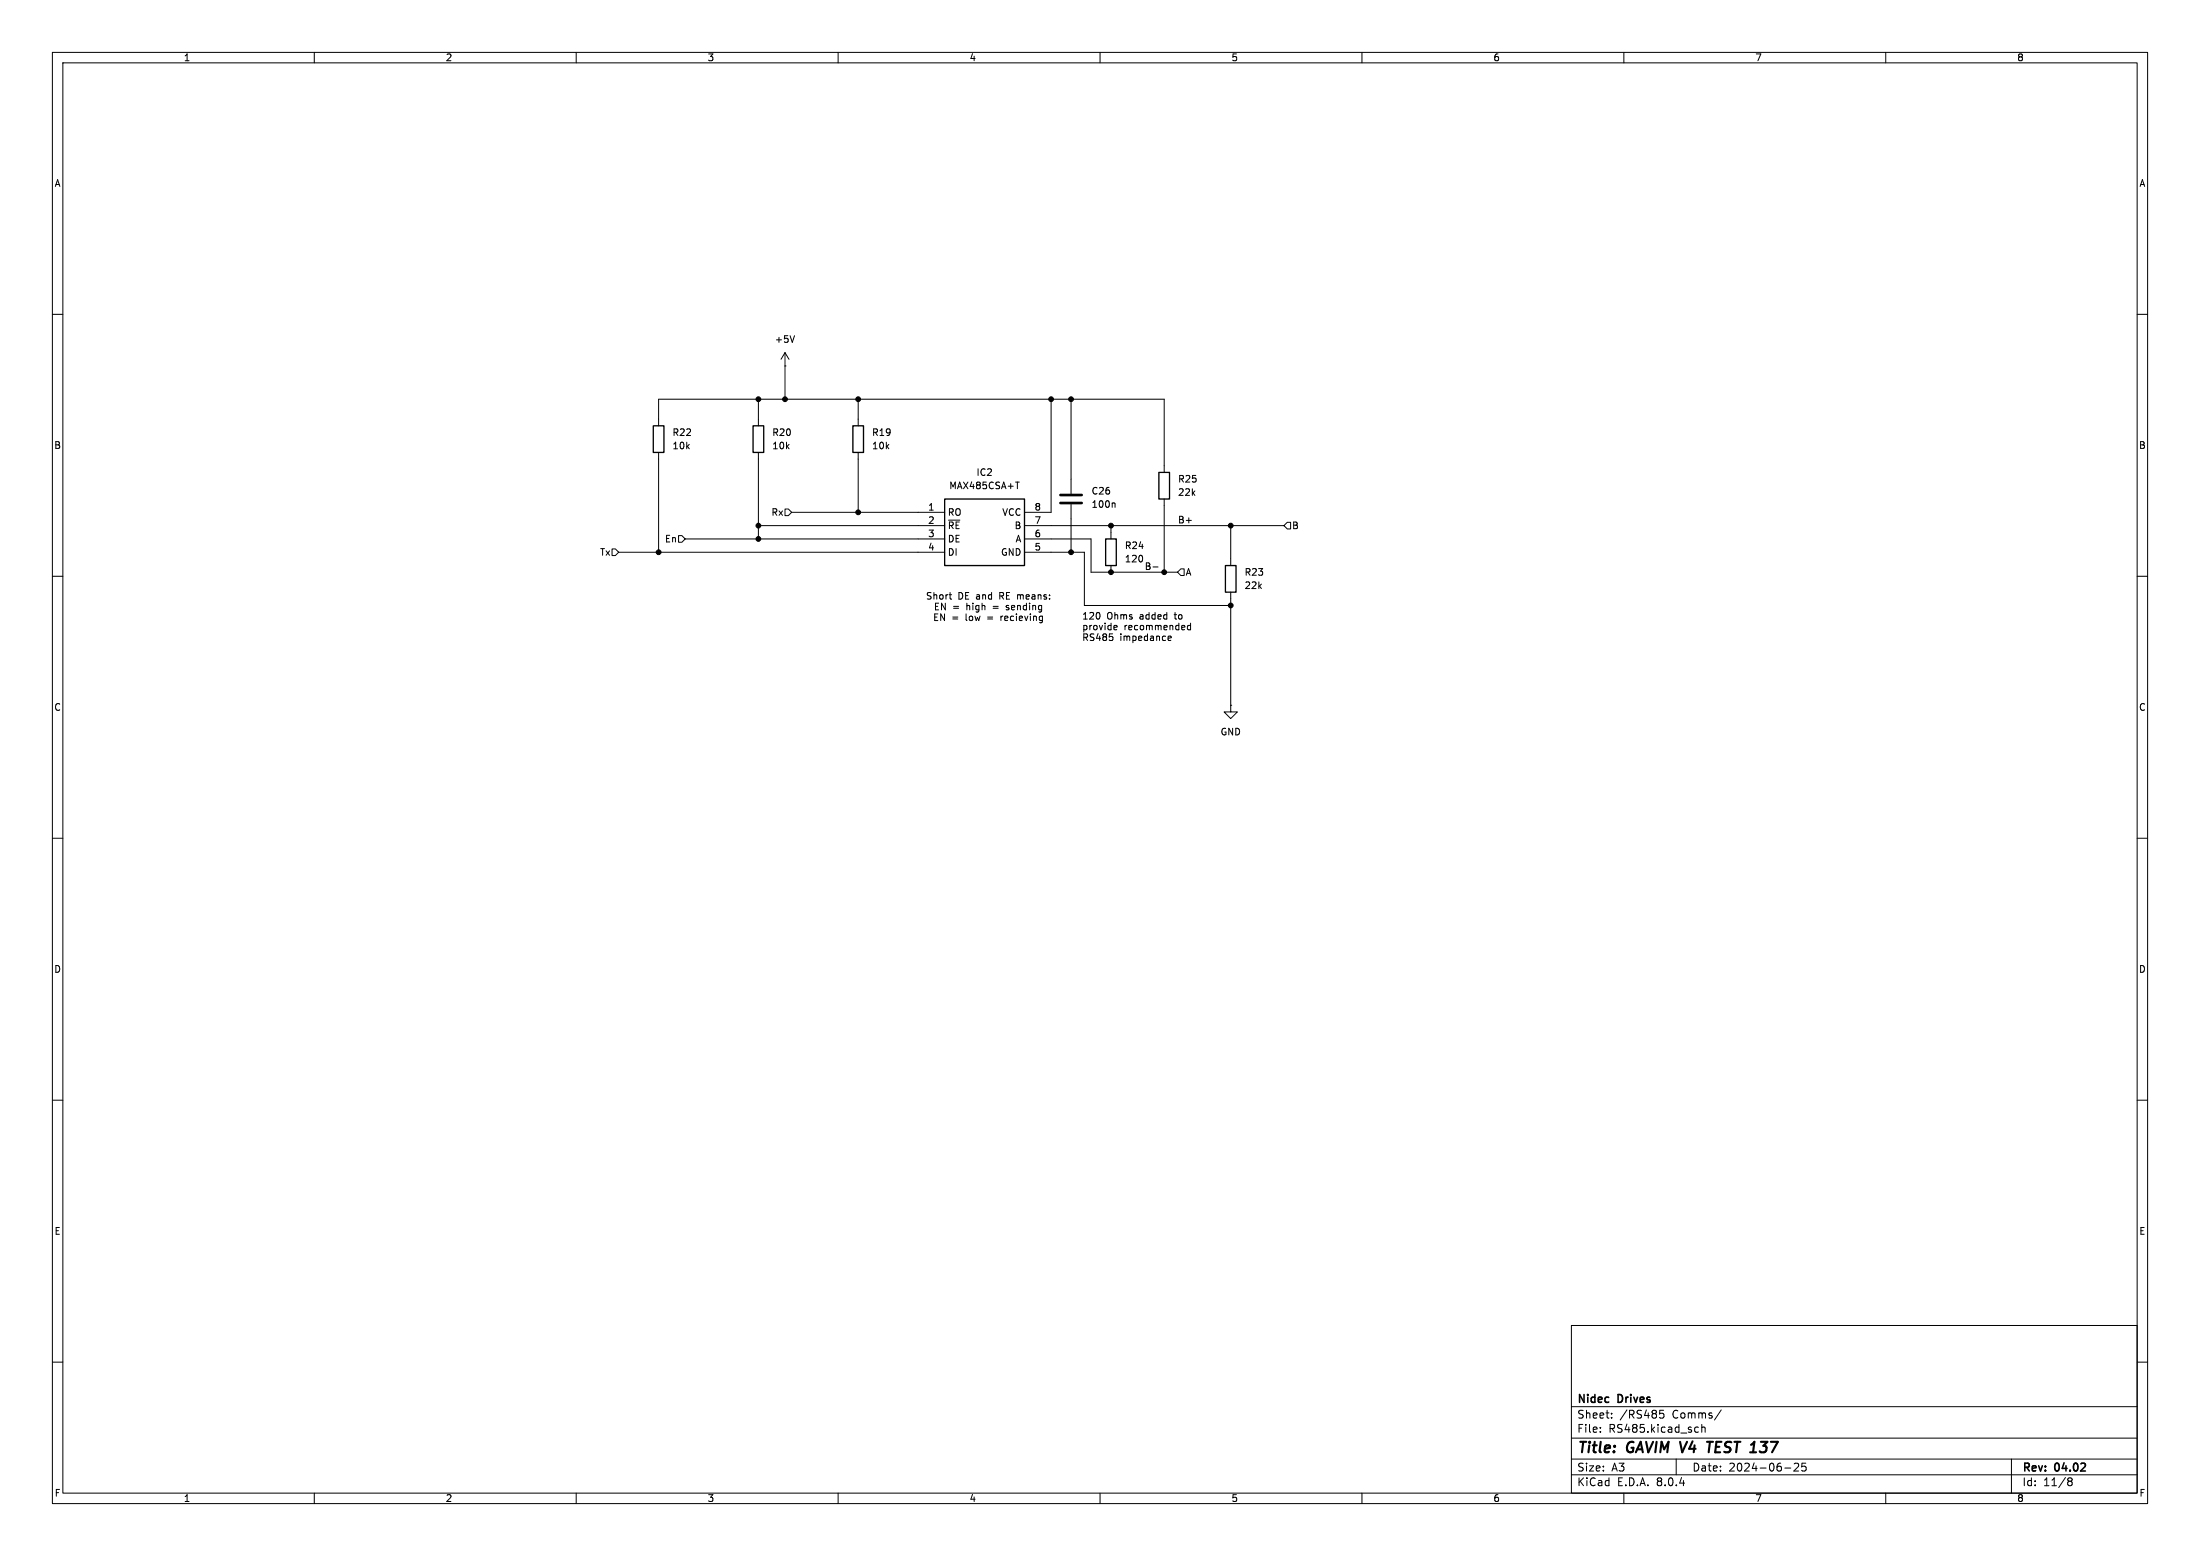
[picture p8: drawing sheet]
<svg xmlns="http://www.w3.org/2000/svg" width="420mm" height="297mm" viewBox="0 0 420 297" stroke-linecap="round" stroke-linejoin="round" font-family="sans-serif">
<g fill="none" stroke="#000" stroke-width=".19">
<path d="M10 10h400v277h-400zM12 12h396v273h-396zM60 10v2M110 10v2M160 10v2M210 10v2M260 10v2M310 10v2M360 10v2M10 60h2M408 60h2M144.8 76.2v5.1"/>
<path d="M149.9 69.9h.1M149.9 67.3l-.8 1.3M149.9 67.3v8.9M149.9 67.3l.7 1.3M151.7 64.1l-.4 1.2M163.8 76.2v5.1M200.7 76.2v21.6h-5.1M204.5 76.2v18M125.7 81.3v-5.1h96.5v14M125.7 86.4v19M144.8 86.4v16.5M149.9 97.2h.6l.6 .6-.6 .6h-.6z"/>
<path d="M151.1 97.8h29.2M163.8 86.4v11.4M193.9 92h.7M204.5 96.3v9.1M212.7 96l.2 .2v.6M222.2 95.3v13.9M245.7 99.7h.7v1.3h-.7l-.6-.7zM10 110h2M116.8 104.8h.7l.6 .6-.6 .6h-.7zM118.1 105.4h62.2M129.5 102.2h.7l.6 .7-.6 .6h-.7zM130.8 102.9h49.5"/>
<path d="M144.8 100.3h35.5M181.2 113.5h.5M181.4 114.3l.3 .1M195.6 100.3h49.5M195.6 102.9h12.7v6.3h16.5M195.6 105.4h11.4v10.2h27.9M212.1 100.3v2.6M212.1 108v1.2M212.8 119.4h.4l.1 .3-.7 .1M220.1 108.2h1M225.4 108.6h.7v1.3h-.7l-.6-.7zM227.3 119.4h-.4l-.2 .2 .1 .6h.5"/>
<path d="M227.3 118.9v1.3M234.9 100.3v7.7M234.9 113v21.6M408 110h2M212.4 121.6v.5M213.2 120.2h-.4M223 121.8l.6-.1-.1-.2-.3-.1-.2 .2 .1 .6h.4M234.9 134.6v1.3h1.3l-1.3 1.3-1.2-1.3h1.2M234.9 134.6h.1M10 160h2M408 160h2M10 210h2"/>
<path d="M408 210h2M10 260h2M300 253h108v32h-108zM408 260h2M300 278.5h108M300 274.5h108M300 268.5h108M305.5 273.2v.2M305.5 272.5v.1M307.7 270.5v.2M307.7 269.8v.1M317.6 269.2h-.7l-.1 .7 .2-.1h.5l.2 .2-.1 .5-.2 .2-.6-.2"/>
<path d="M320 278.5v3M323.8 272.4l.4 .1M324.2 273.3l-.4 .1M324.9 272.5l.2-.1 .3 .1 .1 .9M324.9 271.9v1.5M328.6 269.1l-1.3 1.9M342.5 279.4l.6-.1 .2 .1 .1 .3-1 1.1h1M344.7 279.3h-.7l-.1 .7 .3-.1h.5l.1 .2-.1 .5-.2 .2-.6-.2M384 278.5v6.5M60 285v2M110 285v2M160 285v2"/>
<path d="M210 285v2M260 285v2M300 281.5h108M310 285v2M340.7 280.2h1.2M360 285v2M394.7 282.4l.3 .3M394.7 282.4l.3-.3 .4 .1 .2 .2-.3 .3M395 282.7h.3M395 282.7l-.3 .3M395.3 282.7l.3 .3-.2 .5-.4 .1-.3-.3"/>
</g>
<path d="M325.9 275.2h1.1M326.4 275.2l-.2 2" fill="none" stroke="#000" stroke-width=".4"/>
<path d="M124.7 81.3h2v5.1h-2zM143.8 81.3h2v5.1h-2zM162.8 81.3h2v5.1h-2zM180.3 95.3h15.3v12.7h-15.3zM221.2 90.2h2.1v5.1h-2.1zM211.1 102.9h2v5.1h-2zM233.9 108h2.1v5h-2.1z" fill="none" stroke="#000" stroke-width=".25"/>
<path d="M202.4 96h4.1M202.4 94.5h4.1" fill="none" stroke="#000" stroke-width=".51"/>
<g fill="#000" stroke="#000" stroke-width=".19">
<circle cx="144.8" cy="76.2" r=".46"/>
<circle cx="149.9" cy="76.2" r=".46"/>
<circle cx="163.8" cy="76.2" r=".46"/>
<circle cx="200.7" cy="76.2" r=".46"/>
<circle cx="204.5" cy="76.2" r=".46"/>
<circle cx="163.8" cy="97.8" r=".46"/>
<circle cx="125.7" cy="105.4" r=".46"/>
<circle cx="144.8" cy="102.9" r=".46"/>
<circle cx="144.8" cy="100.3" r=".46"/>
<circle cx="204.5" cy="105.4" r=".46"/>
<circle cx="212.1" cy="100.3" r=".46"/>
<circle cx="212.1" cy="109.2" r=".46"/>
<circle cx="222.2" cy="109.2" r=".46"/>
<circle cx="234.9" cy="115.6" r=".46"/>
<circle cx="234.9" cy="100.3" r=".46"/>
</g>
<g font-size="2.8">
<text x="301" y="277.9">Title:</text>
<text x="310.6" y="277.9">GAVIM V4</text>
<text x="327.6" y="277.9">TEST 137</text>
</g>
<g font-size="2.1">
<text x="301" y="268.2">Nidec</text>
<text x="308.9" y="268.2">Drives</text>
<text x="301" y="273.7">File:</text>
<text x="301" y="271">Sheet:</text>
<text x="307.1" y="273.7">RS485.kicad_sch</text>
<text x="309.2" y="271">/RS485</text>
<text x="319.3" y="271">Comms/</text>
<text x="301" y="281.1">Size:</text>
<text x="307.6" y="281.1">A3</text>
<text x="323" y="281.1">Date:</text>
<text x="330" y="281.1">2024-06-25</text>
<text x="386" y="281.3">Rev:</text>
<text x="392.4" y="281.3">04.02</text>
<text x="301" y="283.9">KiCad</text>
<text x="308.7" y="283.9">E.D.A.</text>
<text x="316.3" y="283.9">8.0.4</text>
<text x="386" y="283.9">Id:</text>
<text x="390.1" y="283.9">11/8</text>
</g>
<g font-size="1.8">
<text x="35" y="11.9">1</text>
<text x="85" y="11.9">2</text>
<text x="135" y="11.9">3</text>
<text x="185" y="11.9">4</text>
<text x="235" y="11.9">5</text>
<text x="285" y="11.9">6</text>
<text x="335" y="11.9">7</text>
<text x="385" y="11.9">8</text>
<text x="10.3" y="35.9">A</text>
<text x="408.3" y="35.9">A</text>
<text x="147.8" y="65.6">+5V</text>
<text x="128.3" y="83.4">R22</text>
<text x="147.3" y="83.4">R20</text>
<text x="166.4" y="83.4">R19</text>
<text x="10.3" y="85.9">B</text>
<text x="128.3" y="86">10k</text>
<text x="147.3" y="86">10k</text>
<text x="166.4" y="86">10k</text>
<text x="408.2" y="85.9">B</text>
<text x="181.1" y="93.6">MAX485CSA+T</text>
<text x="186.3" y="91">IC2</text>
<text x="208.3" y="94.6">C26</text>
<text x="224.8" y="94.8">22k</text>
<text x="224.8" y="92.3">R25</text>
<text x="147.2" y="98.7">Rx</text>
<text x="177.1" y="97.5">1</text>
<text x="177.1" y="100.1">2</text>
<text x="180.8" y="98.7">RO</text>
<text x="180.8" y="101.2">~{RE}</text>
<text x="191.2" y="98.7">VCC</text>
<text x="193.6" y="101.2">B</text>
<text x="197.4" y="100.1">7</text>
<text x="197.4" y="97.5">8</text>
<text x="208.3" y="97.1">100n</text>
<text x="224.8" y="100">B+</text>
<text x="246.6" y="101.2">B</text>
<text x="114.5" y="106.3">Tx</text>
<text x="126.8" y="103.7">En</text>
<text x="177.1" y="102.6">3</text>
<text x="177.1" y="105.2">4</text>
<text x="180.8" y="103.7">DE</text>
<text x="180.8" y="106.3">DI</text>
<text x="191" y="106.3">GND</text>
<text x="193.8" y="103.7">A</text>
<text x="197.4" y="105.2">5</text>
<text x="197.4" y="102.6">6</text>
<text x="214.6" y="107.5">120</text>
<text x="214.6" y="105">R24</text>
<text x="218.4" y="108.9">B-</text>
<text x="226.3" y="110.1">A</text>
<text x="237.5" y="112.6">22k</text>
<text x="237.5" y="110.1">R23</text>
<text x="176.7" y="114.6">Short</text>
<text x="178" y="118.7">EN =</text>
<text x="178.2" y="116.7">EN =</text>
<text x="182.9" y="114.6">DE and</text>
<text x="184.4" y="118.7">low</text>
<text x="184.6" y="116.7">high</text>
<text x="188.7" y="118.7">=</text>
<text x="189.8" y="116.7">=</text>
<text x="191.1" y="114.6">RE means:</text>
<text x="191.5" y="118.7">recieving</text>
<text x="192.5" y="116.7">sending</text>
<text x="206.5" y="118.5">120</text>
<text x="211.3" y="118.5">Ohms</text>
<text x="217.7" y="118.5">added</text>
<text x="224.5" y="118.5">to</text>
<text x="206.5" y="120.5">provide</text>
<text x="206.5" y="122.5">RS485</text>
<text x="213.8" y="122.5">impedance</text>
<text x="214.6" y="120.5">recommended</text>
<text x="10.3" y="135.9">C</text>
<text x="408.2" y="135.9">C</text>
<text x="232.9" y="140.6">GND</text>
<text x="10.3" y="185.9">D</text>
<text x="408.2" y="185.9">D</text>
<text x="10.3" y="235.9">E</text>
<text x="408.3" y="235.9">E</text>
<text x="10.3" y="285.9">F</text>
<text x="35" y="286.9">1</text>
<text x="85" y="286.9">2</text>
<text x="135" y="286.9">3</text>
<text x="185" y="286.9">4</text>
<text x="235" y="286.9">5</text>
<text x="285" y="286.9">6</text>
<text x="335" y="286.9">7</text>
<text x="385" y="286.9">8</text>
<text x="408.3" y="285.9">F</text>
</g>
</svg>
